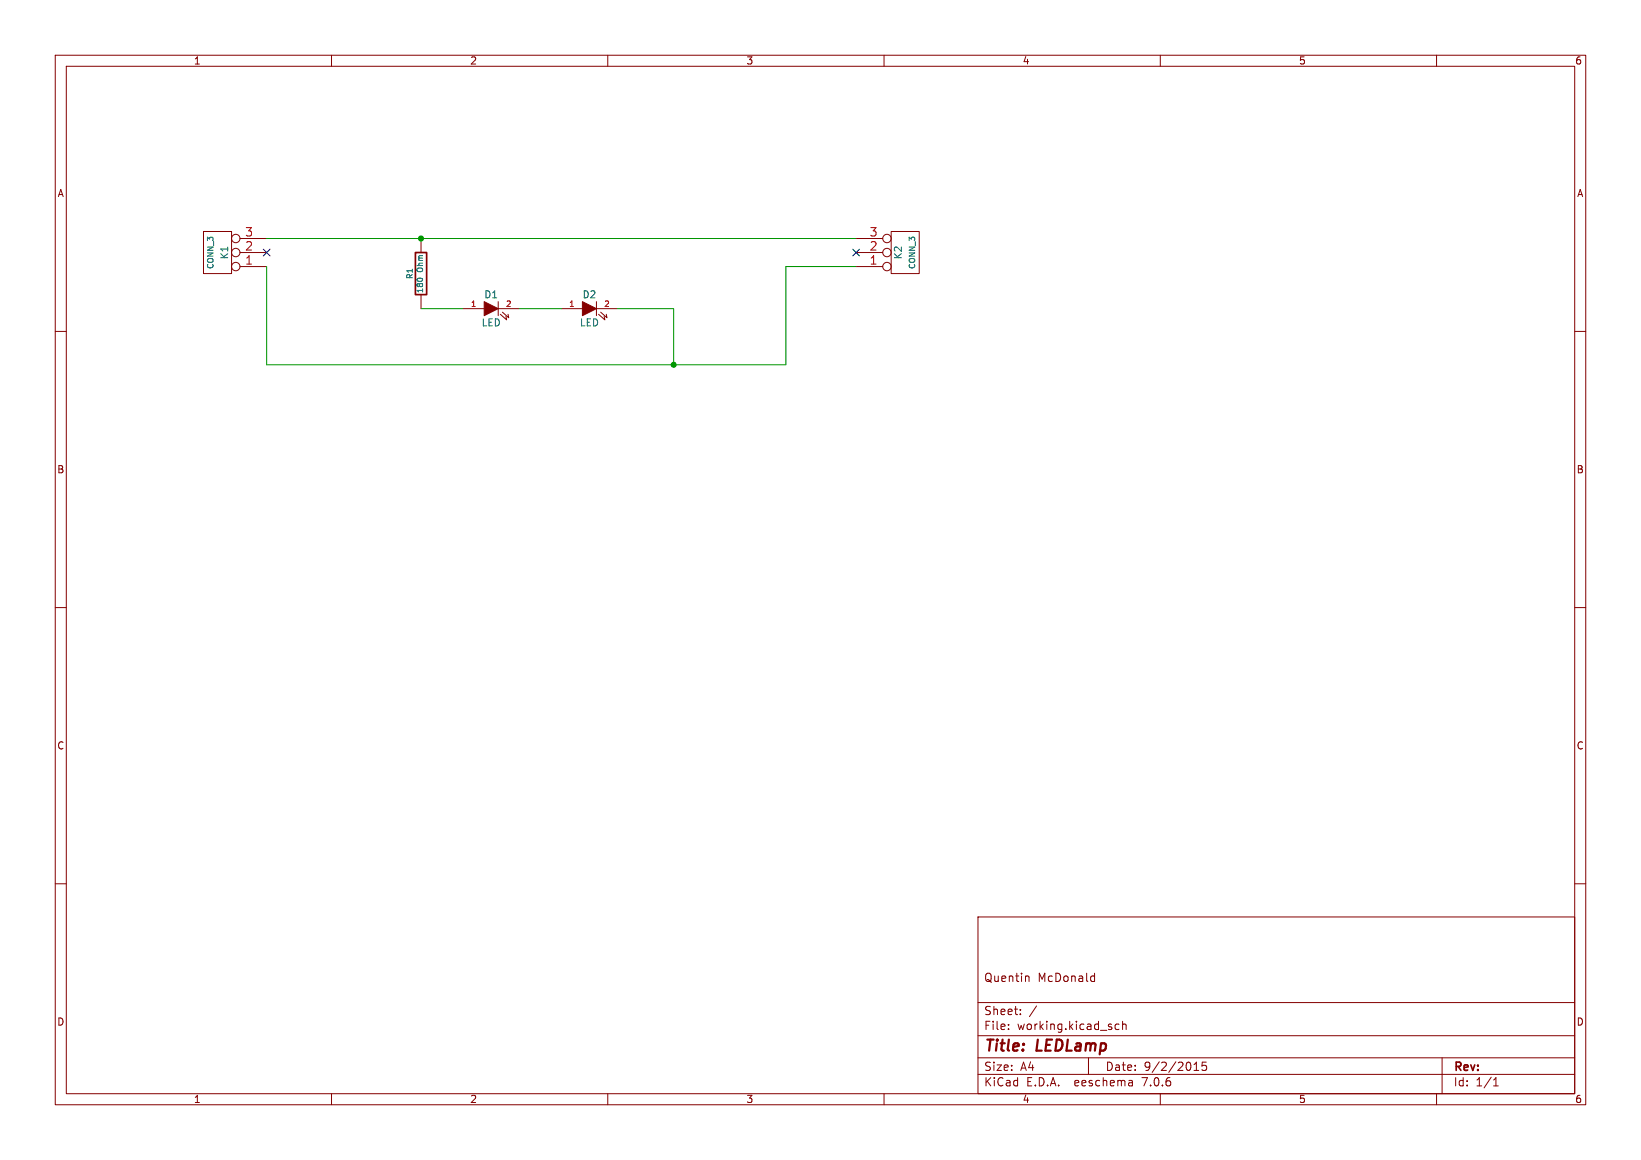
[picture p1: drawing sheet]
(kicad_sch (version 20230121) (generator eeschema)

 (paper "A4")

 (title_block
  (title "LEDLamp")
  (date "9/2/2015")
  (comment 1 "Quentin McDonald"))

 (lib_symbols
  (symbol "LEDLamp-rescue:CONN_3" (pin_names (offset 1.016) hide) (in_bom yes) (on_board yes)
   (property "Reference" "K" (at -1.27 0 90) (effects (font (size 1.27 1.27))))
   (property "Value" "CONN_3" (at 1.27 0 90) (effects (font (size 1.016 1.016))))
   (property "Footprint" "" (at 0 0 0) (effects (font (size 1.524 1.524))))
   (property "Datasheet" "" (at 0 0 0) (effects (font (size 1.524 1.524))))
   (symbol "CONN_3_0_1"
    (rectangle (start -2.54 3.81) (end 2.54 -3.81) (stroke (width 0) (type solid)) (fill (type none))))
   (symbol "CONN_3_1_1"
    (pin passive inverted (at -8.89 2.54 0) (length 6.35) (name "P1" (effects (font (size 1.524 1.524)))) (number "1" (effects (font (size 1.524 1.524)))))
    (pin passive inverted (at -8.89 0 0) (length 6.35) (name "PM" (effects (font (size 1.524 1.524)))) (number "2" (effects (font (size 1.524 1.524)))))
    (pin passive inverted (at -8.89 -2.54 0) (length 6.35) (name "P3" (effects (font (size 1.524 1.524)))) (number "3" (effects (font (size 1.524 1.524)))))))
  (symbol "LEDLamp-rescue:LED" (pin_names (offset 1.016) hide) (in_bom yes) (on_board yes)
   (property "Reference" "D" (at 0 2.54 0) (effects (font (size 1.27 1.27))))
   (property "Value" "LED" (at 0 -2.54 0) (effects (font (size 1.27 1.27))))
   (property "Footprint" "" (at 0 0 0) (effects (font (size 1.524 1.524))))
   (property "Datasheet" "" (at 0 0 0) (effects (font (size 1.524 1.524))))
   (symbol "LED_0_1"
    (polyline (pts (xy 1.27 1.27) (xy 1.27 -1.27)) (stroke (width 0) (type solid)) (fill (type none)))
    (polyline (pts (xy -1.27 1.27) (xy 1.27 0) (xy -1.27 -1.27)) (stroke (width 0) (type solid)) (fill (type outline)))
    (polyline (pts (xy 1.651 -1.016) (xy 2.794 -2.032) (xy 2.667 -1.397)) (stroke (width 0) (type solid)) (fill (type none)))
    (polyline (pts (xy 2.032 -0.635) (xy 3.175 -1.651) (xy 3.048 -1.016)) (stroke (width 0) (type solid)) (fill (type none))))
   (symbol "LED_1_1"
    (pin passive line (at -5.08 0 0) (length 3.81) (name "A" (effects (font (size 1.016 1.016)))) (number "1" (effects (font (size 1.016 1.016)))))
    (pin passive line (at 5.08 0 180) (length 3.81) (name "K" (effects (font (size 1.016 1.016)))) (number "2" (effects (font (size 1.016 1.016)))))))
  (symbol "LEDLamp-rescue:R" (pin_numbers hide) (pin_names (offset 0)) (in_bom yes) (on_board yes)
   (property "Reference" "R" (at 2.032 0 90) (effects (font (size 1.016 1.016))))
   (property "Value" "R" (at 0.1778 0.0254 90) (effects (font (size 1.016 1.016))))
   (property "Footprint" "" (at -1.778 0 90) (effects (font (size 0.762 0.762))))
   (property "Datasheet" "" (at 0 0 0) (effects (font (size 0.762 0.762))))
   (symbol "R_0_1"
    (rectangle (start -1.016 3.81) (end 1.016 -3.81) (stroke (width 0.3048) (type solid)) (fill (type none))))
   (symbol "R_1_1"
    (pin passive line (at 0 6.35 270) (length 2.54) (name "~" (effects (font (size 1.524 1.524)))) (number "1" (effects (font (size 1.524 1.524)))))
    (pin passive line (at 0 -6.35 90) (length 2.54) (name "~" (effects (font (size 1.524 1.524)))) (number "2" (effects (font (size 1.524 1.524))))))))

 (junction (at 121.92 66.04) (diameter 0) (color 0 0 0 0))
 (junction (at 76.2 43.18) (diameter 0) (color 0 0 0 0))

 (no_connect (at 48.26 45.72))
 (no_connect (at 154.94 45.72))

 (wire (pts (xy 121.92 66.04) (xy 142.24 66.04)) (stroke (width 0) (type default)))
 (wire (pts (xy 76.2 55.88) (xy 83.82 55.88)) (stroke (width 0) (type default)))
 (wire (pts (xy 93.98 55.88) (xy 101.6 55.88)) (stroke (width 0) (type default)))
 (wire (pts (xy 142.24 66.04) (xy 142.24 48.26)) (stroke (width 0) (type default)))
 (wire (pts (xy 76.2 43.18) (xy 154.94 43.18)) (stroke (width 0) (type default)))
 (wire (pts (xy 48.26 43.18) (xy 76.2 43.18)) (stroke (width 0) (type default)))
 (wire (pts (xy 48.26 66.04) (xy 121.92 66.04)) (stroke (width 0) (type default)))
 (wire (pts (xy 142.24 48.26) (xy 154.94 48.26)) (stroke (width 0) (type default)))
 (wire (pts (xy 111.76 55.88) (xy 121.92 55.88)) (stroke (width 0) (type default)))
 (wire (pts (xy 48.26 48.26) (xy 48.26 66.04)) (stroke (width 0) (type default)))
 (wire (pts (xy 121.92 55.88) (xy 121.92 66.04)) (stroke (width 0) (type default)))

 (symbol (lib_id "LEDLamp-rescue:CONN_3") (at 39.37 45.72 180) (unit 1) (in_bom yes) (on_board yes) (dnp no)
  (property "Reference" "K1" (at 40.64 45.72 90) (effects (font (size 1.27 1.27))))
  (property "Value" "CONN_3" (at 38.1 45.72 90) (effects (font (size 1.016 1.016))))
  (property "Footprint" "" (at 39.37 45.72 0) (effects (font (size 1.524 1.524))))
  (property "Datasheet" "" (at 39.37 45.72 0) (effects (font (size 1.524 1.524)))) (pin "1") (pin "2") (pin "3"))

 (symbol (lib_id "LEDLamp-rescue:CONN_3") (at 163.83 45.72 0) (mirror x) (unit 1) (in_bom yes) (on_board yes) (dnp no)
  (property "Reference" "K2" (at 162.56 45.72 90) (effects (font (size 1.27 1.27))))
  (property "Value" "CONN_3" (at 165.1 45.72 90) (effects (font (size 1.016 1.016))))
  (property "Footprint" "" (at 163.83 45.72 0) (effects (font (size 1.524 1.524))))
  (property "Datasheet" "" (at 163.83 45.72 0) (effects (font (size 1.524 1.524)))) (pin "1") (pin "2") (pin "3"))

 (symbol (lib_id "LEDLamp-rescue:R") (at 76.2 49.53 180) (unit 1) (in_bom yes) (on_board yes) (dnp no)
  (property "Reference" "R1" (at 74.168 49.53 90) (effects (font (size 1.016 1.016))))
  (property "Value" "180 Ohm" (at 76.0222 49.5554 90) (effects (font (size 1.016 1.016))))
  (property "Footprint" "" (at 77.978 49.53 90) (effects (font (size 0.762 0.762))))
  (property "Datasheet" "" (at 76.2 49.53 0) (effects (font (size 0.762 0.762)))) (pin "1") (pin "2"))

 (symbol (lib_id "LEDLamp-rescue:LED") (at 88.9 55.88 0) (unit 1) (in_bom yes) (on_board yes) (dnp no)
  (property "Reference" "D1" (at 88.9 53.34 0) (effects (font (size 1.27 1.27))))
  (property "Value" "LED" (at 88.9 58.42 0) (effects (font (size 1.27 1.27))))
  (property "Footprint" "" (at 88.9 55.88 0) (effects (font (size 1.524 1.524))))
  (property "Datasheet" "" (at 88.9 55.88 0) (effects (font (size 1.524 1.524)))) (pin "1") (pin "2"))

 (symbol (lib_id "LEDLamp-rescue:LED") (at 106.68 55.88 0) (unit 1) (in_bom yes) (on_board yes) (dnp no)
  (property "Reference" "D2" (at 106.68 53.34 0) (effects (font (size 1.27 1.27))))
  (property "Value" "LED" (at 106.68 58.42 0) (effects (font (size 1.27 1.27))))
  (property "Footprint" "" (at 106.68 55.88 0) (effects (font (size 1.524 1.524))))
  (property "Datasheet" "" (at 106.68 55.88 0) (effects (font (size 1.524 1.524)))) (pin "1") (pin "2"))

 (sheet_instances (path "" (page "1"))))
